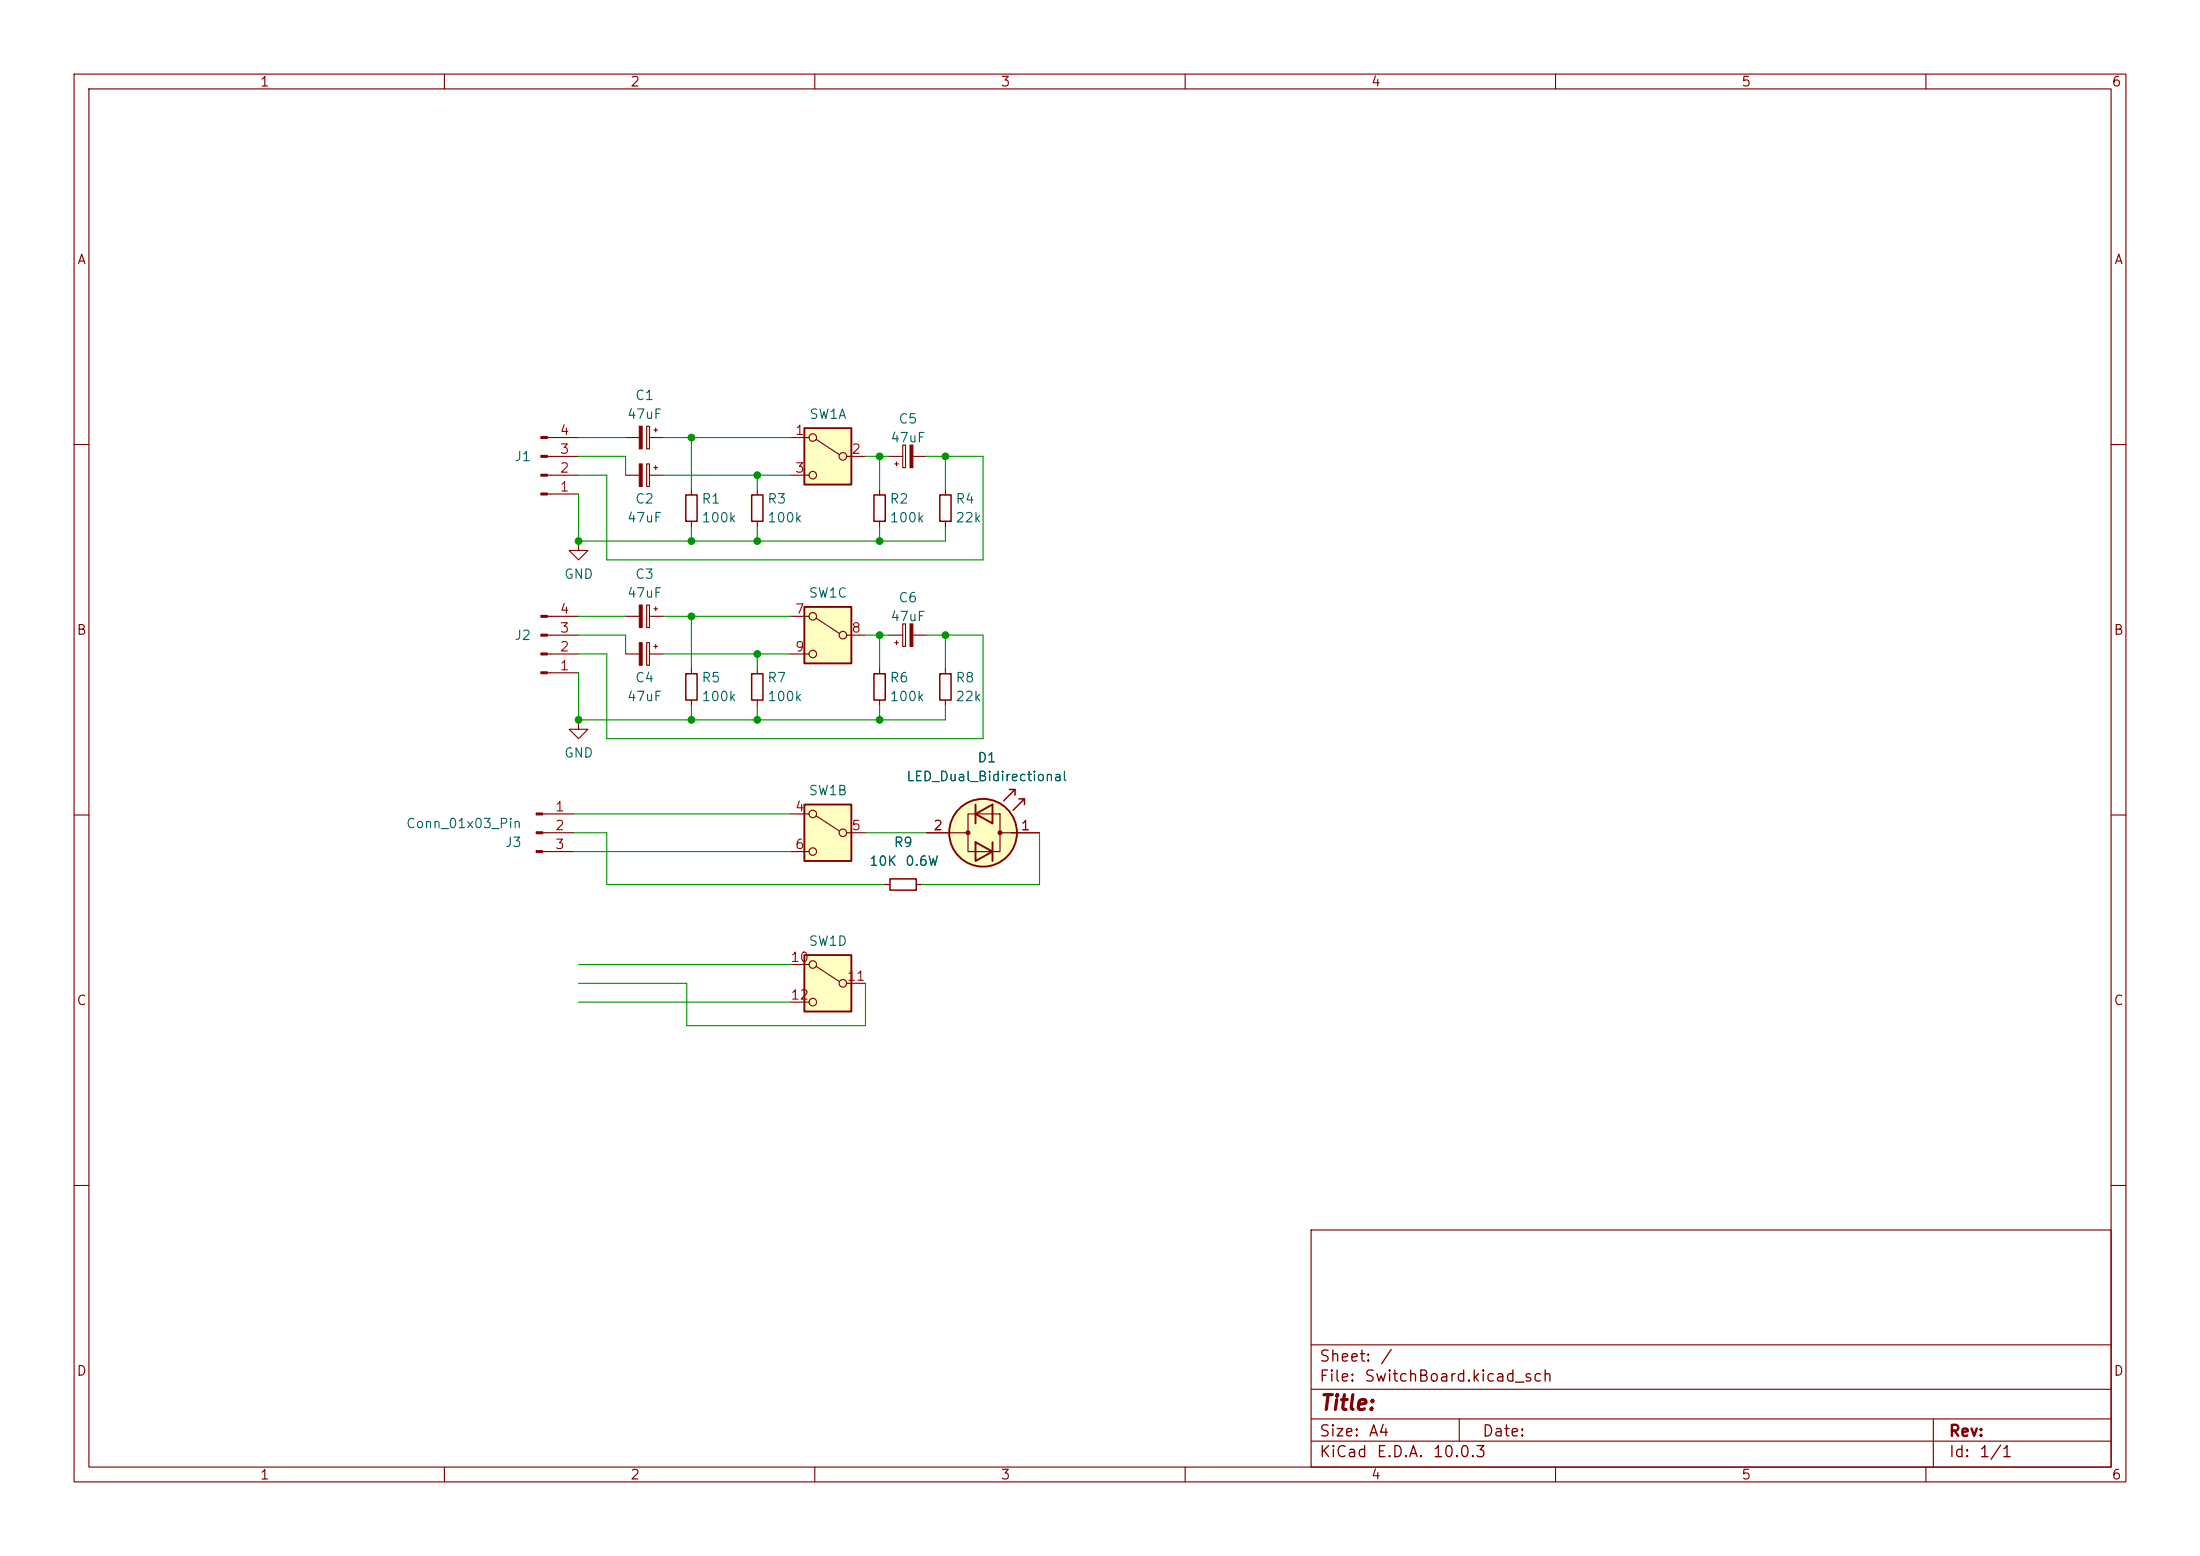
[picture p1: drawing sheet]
(kicad_sch
 (version 20260306)
 (generator "eeschema")
 (generator_version "10.0")
 (paper "A4")
 (lib_symbols
  (symbol "ACRM:SW_4PDT_x4"
   (pin_names
    (offset 0) (hide yes)) (exclude_from_sim no) (in_bom yes) (on_board yes)
   (in_pos_files yes)
   (duplicate_pin_numbers_are_jumpers no)
   (property "Reference" "SW" (at 0 5.08 0) (show_name no) (do_not_autoplace no) (effects (font (size 1.27 1.27))))
   (property "Value" "SW_4PDT_x4" (at 0 -5.08 0) (show_name no) (do_not_autoplace no) (effects (font (size 1.27 1.27))))
   (property "Footprint" "" (at 0 0 0) (show_name no) (do_not_autoplace no) (hide yes) (effects (font (size 1.27 1.27))))
   (property "Datasheet" "" (at 0 0 0) (show_name no) (do_not_autoplace no) (hide yes) (effects (font (size 1.27 1.27))))
   (property "Description" "Switch, dual pole double throw, separate symbols" (at 0 0 0) (show_name no) (do_not_autoplace no) (hide yes) (effects (font (size 1.27 1.27))))
   (symbol "SW_4PDT_x4_0_0"
    (circle (center -2.032 0) (radius 0.508) (stroke (width 0) (type default)) (fill (type none)))
    (circle (center 2.032 -2.54) (radius 0.508) (stroke (width 0) (type default)) (fill (type none))))
   (symbol "SW_4PDT_x4_0_1"
    (rectangle (start -3.175 3.81) (end 3.175 -3.81) (stroke (width 0.254) (type default)) (fill (type background)))
    (polyline (pts (xy -1.524 0.254) (xy 1.5748 2.286)) (stroke (width 0) (type default)) (fill (type none)))
    (circle (center 2.032 2.54) (radius 0.508) (stroke (width 0) (type default)) (fill (type none))))
   (symbol "SW_4PDT_x4_1_1"
    (pin passive line (at 5.08 2.54 180) (length 2.54) (name "A" (effects (font (size 1.27 1.27)))) (number "1" (effects (font (size 1.27 1.27)))))
    (pin passive line (at -5.08 0 0) (length 2.54) (name "B" (effects (font (size 1.27 1.27)))) (number "2" (effects (font (size 1.27 1.27)))))
    (pin passive line (at 5.08 -2.54 180) (length 2.54) (name "C" (effects (font (size 1.27 1.27)))) (number "3" (effects (font (size 1.27 1.27))))))
   (symbol "SW_4PDT_x4_2_1"
    (pin passive line (at 5.08 2.54 180) (length 2.54) (name "A" (effects (font (size 1.27 1.27)))) (number "4" (effects (font (size 1.27 1.27)))))
    (pin passive line (at -5.08 0 0) (length 2.54) (name "B" (effects (font (size 1.27 1.27)))) (number "5" (effects (font (size 1.27 1.27)))))
    (pin passive line (at 5.08 -2.54 180) (length 2.54) (name "C" (effects (font (size 1.27 1.27)))) (number "6" (effects (font (size 1.27 1.27))))))
   (symbol "SW_4PDT_x4_3_1"
    (pin passive line (at 5.08 2.54 180) (length 2.54) (name "A" (effects (font (size 1.27 1.27)))) (number "7" (effects (font (size 1.27 1.27)))))
    (pin passive line (at -5.08 0 0) (length 2.54) (name "B" (effects (font (size 1.27 1.27)))) (number "8" (effects (font (size 1.27 1.27)))))
    (pin passive line (at 5.08 -2.54 180) (length 2.54) (name "C" (effects (font (size 1.27 1.27)))) (number "9" (effects (font (size 1.27 1.27))))))
   (symbol "SW_4PDT_x4_4_1"
    (pin passive line (at 5.08 2.54 180) (length 2.54) (name "A" (effects (font (size 1.27 1.27)))) (number "10" (effects (font (size 1.27 1.27)))))
    (pin passive line (at -5.08 0 0) (length 2.54) (name "B" (effects (font (size 1.27 1.27)))) (number "11" (effects (font (size 1.27 1.27)))))
    (pin passive line (at 5.08 -2.54 180) (length 2.54) (name "C" (effects (font (size 1.27 1.27)))) (number "12" (effects (font (size 1.27 1.27))))))
   (embedded_fonts no))
  (symbol "Connector:Conn_01x03_Pin"
   (pin_names
    (offset 1.016) (hide yes)) (exclude_from_sim no) (in_bom yes) (on_board yes)
   (in_pos_files yes)
   (duplicate_pin_numbers_are_jumpers no)
   (property "Reference" "J" (at 0 5.08 0) (show_name no) (do_not_autoplace no) (effects (font (size 1.27 1.27))))
   (property "Value" "Conn_01x03_Pin" (at 0 -5.08 0) (show_name no) (do_not_autoplace no) (effects (font (size 1.27 1.27))))
   (property "Footprint" "" (at 0 0 0) (show_name no) (do_not_autoplace no) (hide yes) (effects (font (size 1.27 1.27))))
   (property "Datasheet" "" (at 0 0 0) (show_name no) (do_not_autoplace no) (hide yes) (effects (font (size 1.27 1.27))))
   (property "Description" "Generic connector, single row, 01x03, script generated" (at 0 0 0) (show_name no) (do_not_autoplace no) (hide yes) (effects (font (size 1.27 1.27))))
   (property "ki_locked" "" (at 0 0 0) (show_name no) (do_not_autoplace no) (effects (font (size 1.27 1.27))))
   (symbol "Conn_01x03_Pin_1_1"
    (rectangle (start 0.8636 2.667) (end 0 2.413) (stroke (width 0.1524) (type default)) (fill (type outline)))
    (rectangle (start 0.8636 0.127) (end 0 -0.127) (stroke (width 0.1524) (type default)) (fill (type outline)))
    (rectangle (start 0.8636 -2.413) (end 0 -2.667) (stroke (width 0.1524) (type default)) (fill (type outline)))
    (polyline (pts (xy 1.27 2.54) (xy 0.8636 2.54)) (stroke (width 0.1524) (type default)) (fill (type none)))
    (polyline (pts (xy 1.27 0) (xy 0.8636 0)) (stroke (width 0.1524) (type default)) (fill (type none)))
    (polyline (pts (xy 1.27 -2.54) (xy 0.8636 -2.54)) (stroke (width 0.1524) (type default)) (fill (type none)))
    (pin passive line (at 5.08 2.54 180) (length 3.81) (name "Pin_1" (effects (font (size 1.27 1.27)))) (number "1" (effects (font (size 1.27 1.27)))))
    (pin passive line (at 5.08 0 180) (length 3.81) (name "Pin_2" (effects (font (size 1.27 1.27)))) (number "2" (effects (font (size 1.27 1.27)))))
    (pin passive line (at 5.08 -2.54 180) (length 3.81) (name "Pin_3" (effects (font (size 1.27 1.27)))) (number "3" (effects (font (size 1.27 1.27))))))
   (embedded_fonts no))
  (symbol "Connector:Conn_01x04_Pin"
   (pin_names
    (offset 1.016) (hide yes)) (exclude_from_sim no) (in_bom yes) (on_board yes)
   (in_pos_files yes)
   (duplicate_pin_numbers_are_jumpers no)
   (property "Reference" "J" (at 0 5.08 0) (show_name no) (do_not_autoplace no) (effects (font (size 1.27 1.27))))
   (property "Value" "Conn_01x04_Pin" (at 0 -7.62 0) (show_name no) (do_not_autoplace no) (effects (font (size 1.27 1.27))))
   (property "Footprint" "" (at 0 0 0) (show_name no) (do_not_autoplace no) (hide yes) (effects (font (size 1.27 1.27))))
   (property "Datasheet" "" (at 0 0 0) (show_name no) (do_not_autoplace no) (hide yes) (effects (font (size 1.27 1.27))))
   (property "Description" "Generic connector, single row, 01x04, script generated" (at 0 0 0) (show_name no) (do_not_autoplace no) (hide yes) (effects (font (size 1.27 1.27))))
   (property "ki_locked" "" (at 0 0 0) (show_name no) (do_not_autoplace no) (effects (font (size 1.27 1.27))))
   (symbol "Conn_01x04_Pin_1_1"
    (rectangle (start 0.8636 2.667) (end 0 2.413) (stroke (width 0.1524) (type default)) (fill (type outline)))
    (rectangle (start 0.8636 0.127) (end 0 -0.127) (stroke (width 0.1524) (type default)) (fill (type outline)))
    (rectangle (start 0.8636 -2.413) (end 0 -2.667) (stroke (width 0.1524) (type default)) (fill (type outline)))
    (rectangle (start 0.8636 -4.953) (end 0 -5.207) (stroke (width 0.1524) (type default)) (fill (type outline)))
    (polyline (pts (xy 1.27 2.54) (xy 0.8636 2.54)) (stroke (width 0.1524) (type default)) (fill (type none)))
    (polyline (pts (xy 1.27 0) (xy 0.8636 0)) (stroke (width 0.1524) (type default)) (fill (type none)))
    (polyline (pts (xy 1.27 -2.54) (xy 0.8636 -2.54)) (stroke (width 0.1524) (type default)) (fill (type none)))
    (polyline (pts (xy 1.27 -5.08) (xy 0.8636 -5.08)) (stroke (width 0.1524) (type default)) (fill (type none)))
    (pin passive line (at 5.08 2.54 180) (length 3.81) (name "Pin_1" (effects (font (size 1.27 1.27)))) (number "1" (effects (font (size 1.27 1.27)))))
    (pin passive line (at 5.08 0 180) (length 3.81) (name "Pin_2" (effects (font (size 1.27 1.27)))) (number "2" (effects (font (size 1.27 1.27)))))
    (pin passive line (at 5.08 -2.54 180) (length 3.81) (name "Pin_3" (effects (font (size 1.27 1.27)))) (number "3" (effects (font (size 1.27 1.27)))))
    (pin passive line (at 5.08 -5.08 180) (length 3.81) (name "Pin_4" (effects (font (size 1.27 1.27)))) (number "4" (effects (font (size 1.27 1.27))))))
   (embedded_fonts no))
  (symbol "Device:C_Polarized_Small"
   (pin_numbers (hide yes))
   (pin_names
    (offset 0.254) (hide yes)) (exclude_from_sim no) (in_bom yes) (on_board yes)
   (in_pos_files yes)
   (duplicate_pin_numbers_are_jumpers no)
   (property "Reference" "C" (at 0.254 1.778 0) (show_name no) (do_not_autoplace no) (effects (font (size 1.27 1.27)) (justify left)))
   (property "Value" "C_Polarized_Small" (at 0.254 -2.032 0) (show_name no) (do_not_autoplace no) (effects (font (size 1.27 1.27)) (justify left)))
   (property "Footprint" "" (at 0 0 0) (show_name no) (do_not_autoplace no) (hide yes) (effects (font (size 1.27 1.27))))
   (property "Datasheet" "" (at 0 0 0) (show_name no) (do_not_autoplace no) (hide yes) (effects (font (size 1.27 1.27))))
   (property "Description" "Polarized capacitor, small symbol" (at 0 0 0) (show_name no) (do_not_autoplace no) (hide yes) (effects (font (size 1.27 1.27))))
   (symbol "C_Polarized_Small_0_1"
    (rectangle (start -1.524 0.6858) (end 1.524 0.3048) (stroke (width 0) (type default)) (fill (type none)))
    (rectangle (start -1.524 -0.3048) (end 1.524 -0.6858) (stroke (width 0) (type default)) (fill (type outline)))
    (polyline (pts (xy -1.27 1.524) (xy -0.762 1.524)) (stroke (width 0) (type default)) (fill (type none)))
    (polyline (pts (xy -1.016 1.27) (xy -1.016 1.778)) (stroke (width 0) (type default)) (fill (type none))))
   (symbol "C_Polarized_Small_1_1"
    (pin passive line (at 0 2.54 270) (length 1.8542) (name "" (effects (font (size 1.27 1.27)))) (number "1" (effects (font (size 1.27 1.27)))))
    (pin passive line (at 0 -2.54 90) (length 1.8542) (name "" (effects (font (size 1.27 1.27)))) (number "2" (effects (font (size 1.27 1.27))))))
   (embedded_fonts no))
  (symbol "Device:LED_Dual_Bidirectional"
   (pin_names
    (offset 0) (hide yes)) (exclude_from_sim no) (in_bom yes) (on_board yes)
   (in_pos_files yes)
   (duplicate_pin_numbers_are_jumpers no)
   (property "Reference" "D" (at 0 5.715 0) (show_name no) (do_not_autoplace no) (effects (font (size 1.27 1.27))))
   (property "Value" "LED_Dual_Bidirectional" (at 0 -6.35 0) (show_name no) (do_not_autoplace no) (effects (font (size 1.27 1.27))))
   (property "Footprint" "" (at 0 0 0) (show_name no) (do_not_autoplace no) (hide yes) (effects (font (size 1.27 1.27))))
   (property "Datasheet" "" (at 0 0 0) (show_name no) (do_not_autoplace no) (hide yes) (effects (font (size 1.27 1.27))))
   (property "Description" "Dual LED, bidirectional" (at 0 0 0) (show_name no) (do_not_autoplace no) (hide yes) (effects (font (size 1.27 1.27))))
   (symbol "LED_Dual_Bidirectional_0_1"
    (polyline (pts (xy -4.572 0) (xy -2.54 0)) (stroke (width 0) (type default)) (fill (type none)))
    (circle (center -2.032 0) (radius 0.254) (stroke (width 0) (type default)) (fill (type outline)))
    (polyline (pts (xy -2.032 0) (xy -2.54 0)) (stroke (width 0) (type default)) (fill (type none)))
    (polyline (pts (xy -1.016 3.81) (xy -1.016 1.27)) (stroke (width 0.254) (type default)) (fill (type none)))
    (polyline (pts (xy -1.016 -1.27) (xy -1.016 -3.81) (xy 1.27 -2.54) (xy -1.016 -1.27)) (stroke (width 0.254) (type default)) (fill (type none)))
    (circle (center 0 0) (radius 4.572) (stroke (width 0.254) (type default)) (fill (type background)))
    (polyline (pts (xy 1.27 3.81) (xy 1.27 1.27) (xy -1.016 2.54) (xy 1.27 3.81)) (stroke (width 0.254) (type default)) (fill (type none)))
    (polyline (pts (xy 1.27 -1.27) (xy 1.27 -3.81)) (stroke (width 0.254) (type default)) (fill (type none)))
    (polyline (pts (xy 2.286 2.54) (xy -2.032 2.54) (xy -2.032 -2.54) (xy 2.286 -2.54) (xy 2.286 2.54)) (stroke (width 0) (type default)) (fill (type none)))
    (circle (center 2.286 0) (radius 0.254) (stroke (width 0) (type default)) (fill (type outline)))
    (polyline (pts (xy 2.794 4.318) (xy 4.318 5.842) (xy 3.556 5.842)) (stroke (width 0.2032) (type default)) (fill (type none)))
    (polyline (pts (xy 4.064 3.048) (xy 5.588 4.572) (xy 4.826 4.572)) (stroke (width 0.2032) (type default)) (fill (type none)))
    (polyline (pts (xy 4.064 0) (xy 2.286 0)) (stroke (width 0) (type default)) (fill (type outline)))
    (polyline (pts (xy 4.318 5.842) (xy 4.318 5.08)) (stroke (width 0.2032) (type default)) (fill (type none)))
    (polyline (pts (xy 5.588 4.572) (xy 5.588 3.81)) (stroke (width 0.2032) (type default)) (fill (type none))))
   (symbol "LED_Dual_Bidirectional_1_1"
    (pin input line (at 7.62 0 180) (length 3.81) (name "KA" (effects (font (size 1.27 1.27)))) (number "1" (effects (font (size 1.27 1.27)))))
    (pin input line (at -7.62 0 0) (length 3.048) (name "AK" (effects (font (size 1.27 1.27)))) (number "2" (effects (font (size 1.27 1.27))))))
   (embedded_fonts no))
  (symbol "Device:R_Small"
   (pin_numbers (hide yes))
   (pin_names
    (offset 0.254) (hide yes)) (exclude_from_sim no) (in_bom yes) (on_board yes)
   (in_pos_files yes)
   (duplicate_pin_numbers_are_jumpers no)
   (property "Reference" "R" (at 0.762 0.508 0) (show_name no) (do_not_autoplace no) (effects (font (size 1.27 1.27)) (justify left)))
   (property "Value" "R_Small" (at 0.762 -1.016 0) (show_name no) (do_not_autoplace no) (effects (font (size 1.27 1.27)) (justify left)))
   (property "Footprint" "" (at 0 0 0) (show_name no) (do_not_autoplace no) (hide yes) (effects (font (size 1.27 1.27))))
   (property "Datasheet" "" (at 0 0 0) (show_name no) (do_not_autoplace no) (hide yes) (effects (font (size 1.27 1.27))))
   (property "Description" "Resistor, small symbol" (at 0 0 0) (show_name no) (do_not_autoplace no) (hide yes) (effects (font (size 1.27 1.27))))
   (symbol "R_Small_0_1"
    (rectangle (start -0.762 1.778) (end 0.762 -1.778) (stroke (width 0.2032) (type default)) (fill (type none))))
   (symbol "R_Small_1_1"
    (pin passive line (at 0 2.54 270) (length 0.762) (name "" (effects (font (size 1.27 1.27)))) (number "1" (effects (font (size 1.27 1.27)))))
    (pin passive line (at 0 -2.54 90) (length 0.762) (name "" (effects (font (size 1.27 1.27)))) (number "2" (effects (font (size 1.27 1.27))))))
   (embedded_fonts no))
  (symbol "power:GND"
   (power global)
   (pin_numbers (hide yes))
   (pin_names
    (offset 0) (hide yes)) (exclude_from_sim no) (in_bom yes) (on_board yes)
   (in_pos_files yes)
   (duplicate_pin_numbers_are_jumpers no)
   (property "Reference" "#PWR" (at 0 -6.35 0) (show_name no) (do_not_autoplace no) (hide yes) (effects (font (size 1.27 1.27))))
   (property "Value" "GND" (at 0 -3.81 0) (show_name no) (do_not_autoplace no) (effects (font (size 1.27 1.27))))
   (property "Footprint" "" (at 0 0 0) (show_name no) (do_not_autoplace no) (hide yes) (effects (font (size 1.27 1.27))))
   (property "Datasheet" "" (at 0 0 0) (show_name no) (do_not_autoplace no) (hide yes) (effects (font (size 1.27 1.27))))
   (property "Description" "Power symbol creates a global label with name \"GND\" , ground" (at 0 0 0) (show_name no) (do_not_autoplace no) (hide yes) (effects (font (size 1.27 1.27))))
   (symbol "GND_0_1"
    (polyline (pts (xy 0 0) (xy 0 -1.27) (xy 1.27 -1.27) (xy 0 -2.54) (xy -1.27 -1.27) (xy 0 -1.27)) (stroke (width 0) (type default)) (fill (type none))))
   (symbol "GND_1_1"
    (pin power_in line (at 0 0 270) (length 0) (name "" (effects (font (size 1.27 1.27)))) (number "1" (effects (font (size 1.27 1.27))))))
   (embedded_fonts no)))
 (junction
  (at 93.345 59.055)
  (diameter 0)
  (color 0 0 0 0))
 (junction
  (at 102.235 88.265)
  (diameter 0)
  (color 0 0 0 0))
 (junction
  (at 102.235 97.155)
  (diameter 0)
  (color 0 0 0 0))
 (junction
  (at 118.745 73.025)
  (diameter 0)
  (color 0 0 0 0))
 (junction
  (at 102.235 73.025)
  (diameter 0)
  (color 0 0 0 0))
 (junction
  (at 93.345 73.025)
  (diameter 0)
  (color 0 0 0 0))
 (junction
  (at 127.635 61.595)
  (diameter 0)
  (color 0 0 0 0))
 (junction
  (at 118.745 85.725)
  (diameter 0)
  (color 0 0 0 0))
 (junction
  (at 118.745 61.595)
  (diameter 0)
  (color 0 0 0 0))
 (junction
  (at 93.345 97.155)
  (diameter 0)
  (color 0 0 0 0))
 (junction
  (at 118.745 97.155)
  (diameter 0)
  (color 0 0 0 0))
 (junction
  (at 78.105 73.025)
  (diameter 0)
  (color 0 0 0 0))
 (junction
  (at 78.105 97.155)
  (diameter 0)
  (color 0 0 0 0))
 (junction
  (at 93.345 83.185)
  (diameter 0)
  (color 0 0 0 0))
 (junction
  (at 127.635 85.725)
  (diameter 0)
  (color 0 0 0 0))
 (junction
  (at 102.235 64.135)
  (diameter 0)
  (color 0 0 0 0))
 (wire
  (pts (xy 127.635 85.725) (xy 127.635 90.17))
  (stroke (width 0) (type default)))
 (wire
  (pts (xy 93.345 97.155) (xy 78.105 97.155))
  (stroke (width 0) (type default)))
 (wire
  (pts (xy 78.105 59.055) (xy 84.455 59.055))
  (stroke (width 0) (type default)))
 (wire
  (pts (xy 116.84 112.395) (xy 125.095 112.395))
  (stroke (width 0) (type default)))
 (wire
  (pts (xy 140.335 112.395) (xy 140.335 119.38))
  (stroke (width 0) (type default)))
 (wire
  (pts (xy 89.535 64.135) (xy 102.235 64.135))
  (stroke (width 0) (type default)))
 (wire
  (pts (xy 116.84 61.595) (xy 118.745 61.595))
  (stroke (width 0) (type default)))
 (wire
  (pts (xy 102.235 73.025) (xy 93.345 73.025))
  (stroke (width 0) (type default)))
 (wire
  (pts (xy 78.105 97.155) (xy 78.105 90.805))
  (stroke (width 0) (type default)))
 (wire
  (pts (xy 89.535 88.265) (xy 102.235 88.265))
  (stroke (width 0) (type default)))
 (wire
  (pts (xy 78.105 73.025) (xy 78.105 66.675))
  (stroke (width 0) (type default)))
 (wire
  (pts (xy 102.235 88.265) (xy 102.235 90.17))
  (stroke (width 0) (type default)))
 (wire
  (pts (xy 93.345 59.055) (xy 106.68 59.055))
  (stroke (width 0) (type default)))
 (wire
  (pts (xy 125.095 61.595) (xy 127.635 61.595))
  (stroke (width 0) (type default)))
 (wire
  (pts (xy 132.715 99.695) (xy 132.715 85.725))
  (stroke (width 0) (type default)))
 (wire
  (pts (xy 127.635 73.025) (xy 118.745 73.025))
  (stroke (width 0) (type default)))
 (wire
  (pts (xy 93.345 83.185) (xy 93.345 90.17))
  (stroke (width 0) (type default)))
 (wire
  (pts (xy 102.235 64.135) (xy 106.68 64.135))
  (stroke (width 0) (type default)))
 (wire
  (pts (xy 78.105 61.595) (xy 84.455 61.595))
  (stroke (width 0) (type default)))
 (wire
  (pts (xy 125.095 85.725) (xy 127.635 85.725))
  (stroke (width 0) (type default)))
 (wire
  (pts (xy 89.535 59.055) (xy 93.345 59.055))
  (stroke (width 0) (type default)))
 (wire
  (pts (xy 81.915 99.695) (xy 132.715 99.695))
  (stroke (width 0) (type default)))
 (wire
  (pts (xy 78.105 132.715) (xy 92.71 132.715))
  (stroke (width 0) (type default)))
 (wire
  (pts (xy 78.105 83.185) (xy 84.455 83.185))
  (stroke (width 0) (type default)))
 (wire
  (pts (xy 127.635 71.12) (xy 127.635 73.025))
  (stroke (width 0) (type default)))
 (wire
  (pts (xy 93.345 71.12) (xy 93.345 73.025))
  (stroke (width 0) (type default)))
 (wire
  (pts (xy 102.235 97.155) (xy 93.345 97.155))
  (stroke (width 0) (type default)))
 (wire
  (pts (xy 81.915 75.565) (xy 132.715 75.565))
  (stroke (width 0) (type default)))
 (wire
  (pts (xy 93.345 73.025) (xy 78.105 73.025))
  (stroke (width 0) (type default)))
 (wire
  (pts (xy 132.715 61.595) (xy 127.635 61.595))
  (stroke (width 0) (type default)))
 (wire
  (pts (xy 81.915 112.395) (xy 77.47 112.395))
  (stroke (width 0) (type default)))
 (wire
  (pts (xy 102.235 64.135) (xy 102.235 66.04))
  (stroke (width 0) (type default)))
 (wire
  (pts (xy 118.745 85.725) (xy 118.745 90.17))
  (stroke (width 0) (type default)))
 (wire
  (pts (xy 102.235 95.25) (xy 102.235 97.155))
  (stroke (width 0) (type default)))
 (wire
  (pts (xy 140.335 119.38) (xy 124.46 119.38))
  (stroke (width 0) (type default)))
 (wire
  (pts (xy 116.84 85.725) (xy 118.745 85.725))
  (stroke (width 0) (type default)))
 (wire
  (pts (xy 127.635 61.595) (xy 127.635 66.04))
  (stroke (width 0) (type default)))
 (wire
  (pts (xy 78.105 85.725) (xy 84.455 85.725))
  (stroke (width 0) (type default)))
 (wire
  (pts (xy 84.455 85.725) (xy 84.455 88.265))
  (stroke (width 0) (type default)))
 (wire
  (pts (xy 89.535 83.185) (xy 93.345 83.185))
  (stroke (width 0) (type default)))
 (wire
  (pts (xy 84.455 61.595) (xy 84.455 64.135))
  (stroke (width 0) (type default)))
 (wire
  (pts (xy 92.71 132.715) (xy 92.71 138.43))
  (stroke (width 0) (type default)))
 (wire
  (pts (xy 102.235 88.265) (xy 106.68 88.265))
  (stroke (width 0) (type default)))
 (wire
  (pts (xy 78.105 64.135) (xy 81.915 64.135))
  (stroke (width 0) (type default)))
 (wire
  (pts (xy 119.38 119.38) (xy 81.915 119.38))
  (stroke (width 0) (type default)))
 (wire
  (pts (xy 118.745 97.155) (xy 102.235 97.155))
  (stroke (width 0) (type default)))
 (wire
  (pts (xy 127.635 95.25) (xy 127.635 97.155))
  (stroke (width 0) (type default)))
 (wire
  (pts (xy 93.345 95.25) (xy 93.345 97.155))
  (stroke (width 0) (type default)))
 (wire
  (pts (xy 118.745 61.595) (xy 118.745 66.04))
  (stroke (width 0) (type default)))
 (wire
  (pts (xy 81.915 88.265) (xy 81.915 99.695))
  (stroke (width 0) (type default)))
 (wire
  (pts (xy 93.345 59.055) (xy 93.345 66.04))
  (stroke (width 0) (type default)))
 (wire
  (pts (xy 116.84 138.43) (xy 116.84 132.715))
  (stroke (width 0) (type default)))
 (wire
  (pts (xy 118.745 73.025) (xy 102.235 73.025))
  (stroke (width 0) (type default)))
 (wire
  (pts (xy 118.745 71.12) (xy 118.745 73.025))
  (stroke (width 0) (type default)))
 (wire
  (pts (xy 78.105 88.265) (xy 81.915 88.265))
  (stroke (width 0) (type default)))
 (wire
  (pts (xy 78.105 135.255) (xy 106.68 135.255))
  (stroke (width 0) (type default)))
 (wire
  (pts (xy 127.635 97.155) (xy 118.745 97.155))
  (stroke (width 0) (type default)))
 (wire
  (pts (xy 81.915 119.38) (xy 81.915 112.395))
  (stroke (width 0) (type default)))
 (wire
  (pts (xy 118.745 95.25) (xy 118.745 97.155))
  (stroke (width 0) (type default)))
 (wire
  (pts (xy 78.105 130.175) (xy 106.68 130.175))
  (stroke (width 0) (type default)))
 (wire
  (pts (xy 77.47 114.935) (xy 106.68 114.935))
  (stroke (width 0) (type default)))
 (wire
  (pts (xy 81.915 64.135) (xy 81.915 75.565))
  (stroke (width 0) (type default)))
 (wire
  (pts (xy 132.715 75.565) (xy 132.715 61.595))
  (stroke (width 0) (type default)))
 (wire
  (pts (xy 77.47 109.855) (xy 106.68 109.855))
  (stroke (width 0) (type default)))
 (wire
  (pts (xy 132.715 85.725) (xy 127.635 85.725))
  (stroke (width 0) (type default)))
 (wire
  (pts (xy 118.745 85.725) (xy 120.015 85.725))
  (stroke (width 0) (type default)))
 (wire
  (pts (xy 92.71 138.43) (xy 116.84 138.43))
  (stroke (width 0) (type default)))
 (wire
  (pts (xy 93.345 83.185) (xy 106.68 83.185))
  (stroke (width 0) (type default)))
 (wire
  (pts (xy 118.745 61.595) (xy 120.015 61.595))
  (stroke (width 0) (type default)))
 (wire
  (pts (xy 102.235 71.12) (xy 102.235 73.025))
  (stroke (width 0) (type default)))
 (symbol
  (lib_id "power:GND")
  (at 78.105 97.155 0)
  (unit 1)
  (body_style 1)
  (exclude_from_sim no)
  (in_bom yes)
  (on_board yes)
  (in_pos_files yes)
  (dnp no)
  (fields_autoplaced yes)
  (property "Reference" "#PWR02" (at 78.105 103.505 0) (hide yes) (show_name no) (do_not_autoplace no) (effects (font (size 1.27 1.27))))
  (property "Value" "GND" (at 78.105 101.6 0) (show_name no) (do_not_autoplace no) (effects (font (size 1.27 1.27))))
  (property "Footprint" "" (at 78.105 97.155 0) (hide yes) (show_name no) (do_not_autoplace no) (effects (font (size 1.27 1.27))))
  (property "Datasheet" "" (at 78.105 97.155 0) (hide yes) (show_name no) (do_not_autoplace no) (effects (font (size 1.27 1.27))))
  (property "Description" "Power symbol creates a global label with name \"GND\" , ground" (at 78.105 97.155 0) (hide yes) (show_name no) (do_not_autoplace no) (effects (font (size 1.27 1.27))))
  (pin "1"))
 (symbol
  (lib_id "Device:LED_Dual_Bidirectional")
  (at 132.715 112.395 0)
  (unit 1)
  (body_style 1)
  (exclude_from_sim no)
  (in_bom yes)
  (on_board yes)
  (in_pos_files yes)
  (dnp no)
  (fields_autoplaced yes)
  (property "Reference" "D1" (at 133.2103 102.235 0) (show_name no) (do_not_autoplace no) (effects (font (size 1.27 1.27))))
  (property "Value" "LED_Dual_Bidirectional" (at 133.2103 104.775 0) (show_name no) (do_not_autoplace no) (effects (font (size 1.27 1.27))))
  (property "Footprint" "LED_THT:LED_D5.0mm" (at 132.715 112.395 0) (hide yes) (show_name no) (do_not_autoplace no) (effects (font (size 1.27 1.27))))
  (property "Datasheet" "" (at 132.715 112.395 0) (hide yes) (show_name no) (do_not_autoplace no) (effects (font (size 1.27 1.27))))
  (property "Description" "Dual LED, bidirectional" (at 132.715 112.395 0) (hide yes) (show_name no) (do_not_autoplace no) (effects (font (size 1.27 1.27))))
  (pin "1")
  (pin "2"))
 (symbol
  (lib_id "Device:R_Small")
  (at 93.345 92.71 0)
  (unit 1)
  (body_style 1)
  (exclude_from_sim no)
  (in_bom yes)
  (on_board yes)
  (in_pos_files yes)
  (dnp no)
  (property "Reference" "R5" (at 94.615 91.44 0) (show_name no) (do_not_autoplace no) (effects (font (size 1.27 1.27)) (justify left)))
  (property "Value" "100k" (at 94.615 93.98 0) (show_name no) (do_not_autoplace no) (effects (font (size 1.27 1.27)) (justify left)))
  (property "Footprint" "Resistor_THT:R_Axial_DIN0207_L6.3mm_D2.5mm_P10.16mm_Horizontal" (at 93.345 92.71 0) (hide yes) (show_name no) (do_not_autoplace no) (effects (font (size 1.27 1.27))))
  (property "Datasheet" "" (at 93.345 92.71 0) (hide yes) (show_name no) (do_not_autoplace no) (effects (font (size 1.27 1.27))))
  (property "Description" "Resistor, small symbol" (at 93.345 92.71 0) (hide yes) (show_name no) (do_not_autoplace no) (effects (font (size 1.27 1.27))))
  (pin "2")
  (pin "1"))
 (symbol
  (lib_id "power:GND")
  (at 78.105 73.025 0)
  (unit 1)
  (body_style 1)
  (exclude_from_sim no)
  (in_bom yes)
  (on_board yes)
  (in_pos_files yes)
  (dnp no)
  (fields_autoplaced yes)
  (property "Reference" "#PWR01" (at 78.105 79.375 0) (hide yes) (show_name no) (do_not_autoplace no) (effects (font (size 1.27 1.27))))
  (property "Value" "GND" (at 78.105 77.47 0) (show_name no) (do_not_autoplace no) (effects (font (size 1.27 1.27))))
  (property "Footprint" "" (at 78.105 73.025 0) (hide yes) (show_name no) (do_not_autoplace no) (effects (font (size 1.27 1.27))))
  (property "Datasheet" "" (at 78.105 73.025 0) (hide yes) (show_name no) (do_not_autoplace no) (effects (font (size 1.27 1.27))))
  (property "Description" "Power symbol creates a global label with name \"GND\" , ground" (at 78.105 73.025 0) (hide yes) (show_name no) (do_not_autoplace no) (effects (font (size 1.27 1.27))))
  (pin "1"))
 (symbol
  (lib_id "ACRM:SW_4PDT_x4")
  (at 111.76 85.725 0)
  (mirror y)
  (unit 3)
  (body_style 1)
  (exclude_from_sim no)
  (in_bom yes)
  (on_board yes)
  (in_pos_files yes)
  (dnp no)
  (property "Reference" "SW1" (at 111.76 80.01 0) (show_name no) (do_not_autoplace no) (effects (font (size 1.27 1.27))))
  (property "Value" "SW_4PDT_x4" (at 111.76 80.01 0) (hide yes) (show_name no) (do_not_autoplace no) (effects (font (size 1.27 1.27))))
  (property "Footprint" "ACRM:PushSwitch_4PDT_2x6Pin_P3.18x2.8" (at 111.76 85.725 0) (hide yes) (show_name no) (do_not_autoplace no) (effects (font (size 1.27 1.27))))
  (property "Datasheet" "" (at 111.76 85.725 0) (hide yes) (show_name no) (do_not_autoplace no) (effects (font (size 1.27 1.27))))
  (property "Description" "Switch, dual pole double throw, separate symbols" (at 111.76 85.725 0) (hide yes) (show_name no) (do_not_autoplace no) (effects (font (size 1.27 1.27))))
  (pin "4")
  (pin "12")
  (pin "5")
  (pin "1")
  (pin "3")
  (pin "11")
  (pin "7")
  (pin "6")
  (pin "8")
  (pin "2")
  (pin "9")
  (pin "10"))
 (symbol
  (lib_id "Device:C_Polarized_Small")
  (at 86.995 59.055 270)
  (unit 1)
  (body_style 1)
  (exclude_from_sim no)
  (in_bom yes)
  (on_board yes)
  (in_pos_files yes)
  (dnp no)
  (property "Reference" "C1" (at 86.995 53.34 90) (show_name no) (do_not_autoplace no) (effects (font (size 1.27 1.27))))
  (property "Value" "47uF" (at 86.995 55.88 90) (show_name no) (do_not_autoplace no) (effects (font (size 1.27 1.27))))
  (property "Footprint" "Capacitor_THT:CP_Radial_D5.0mm_P2.50mm" (at 86.995 59.055 0) (hide yes) (show_name no) (do_not_autoplace no) (effects (font (size 1.27 1.27))))
  (property "Datasheet" "" (at 86.995 59.055 0) (hide yes) (show_name no) (do_not_autoplace no) (effects (font (size 1.27 1.27))))
  (property "Description" "Polarized capacitor, small symbol" (at 86.995 59.055 0) (hide yes) (show_name no) (do_not_autoplace no) (effects (font (size 1.27 1.27))))
  (pin "2")
  (pin "1"))
 (symbol
  (lib_id "Device:R_Small")
  (at 102.235 92.71 0)
  (unit 1)
  (body_style 1)
  (exclude_from_sim no)
  (in_bom yes)
  (on_board yes)
  (in_pos_files yes)
  (dnp no)
  (property "Reference" "R7" (at 103.505 91.44 0) (show_name no) (do_not_autoplace no) (effects (font (size 1.27 1.27)) (justify left)))
  (property "Value" "100k" (at 103.505 93.98 0) (show_name no) (do_not_autoplace no) (effects (font (size 1.27 1.27)) (justify left)))
  (property "Footprint" "Resistor_THT:R_Axial_DIN0207_L6.3mm_D2.5mm_P10.16mm_Horizontal" (at 102.235 92.71 0) (hide yes) (show_name no) (do_not_autoplace no) (effects (font (size 1.27 1.27))))
  (property "Datasheet" "" (at 102.235 92.71 0) (hide yes) (show_name no) (do_not_autoplace no) (effects (font (size 1.27 1.27))))
  (property "Description" "Resistor, small symbol" (at 102.235 92.71 0) (hide yes) (show_name no) (do_not_autoplace no) (effects (font (size 1.27 1.27))))
  (pin "2")
  (pin "1"))
 (symbol
  (lib_id "Connector:Conn_01x04_Pin")
  (at 73.025 64.135 0)
  (mirror x)
  (unit 1)
  (body_style 1)
  (exclude_from_sim no)
  (in_bom yes)
  (on_board yes)
  (in_pos_files yes)
  (dnp no)
  (fields_autoplaced yes)
  (property "Reference" "J1" (at 71.755 61.5949 0) (show_name no) (do_not_autoplace no) (effects (font (size 1.27 1.27)) (justify right)))
  (property "Value" "Conn_01x04_Pin" (at 71.755 64.1349 0) (hide yes) (show_name no) (do_not_autoplace no) (effects (font (size 1.27 1.27)) (justify right)))
  (property "Footprint" "Connector_Molex:Molex_KK-254_AE-6410-04A_1x04_P2.54mm_Vertical" (at 73.025 64.135 0) (hide yes) (show_name no) (do_not_autoplace no) (effects (font (size 1.27 1.27))))
  (property "Datasheet" "" (at 73.025 64.135 0) (hide yes) (show_name no) (do_not_autoplace no) (effects (font (size 1.27 1.27))))
  (property "Description" "Generic connector, single row, 01x04, script generated" (at 73.025 64.135 0) (hide yes) (show_name no) (do_not_autoplace no) (effects (font (size 1.27 1.27))))
  (pin "4")
  (pin "1")
  (pin "3")
  (pin "2"))
 (symbol
  (lib_id "Device:R_Small")
  (at 121.92 119.38 90)
  (unit 1)
  (body_style 1)
  (exclude_from_sim no)
  (in_bom yes)
  (on_board yes)
  (in_pos_files yes)
  (dnp no)
  (fields_autoplaced yes)
  (property "Reference" "R9" (at 121.92 113.665 90) (show_name no) (do_not_autoplace no) (effects (font (size 1.27 1.27))))
  (property "Value" "10K 0.6W" (at 121.92 116.205 90) (show_name no) (do_not_autoplace no) (effects (font (size 1.27 1.27))))
  (property "Footprint" "Resistor_THT:R_Axial_DIN0411_L9.9mm_D3.6mm_P12.70mm_Horizontal" (at 121.92 119.38 0) (hide yes) (show_name no) (do_not_autoplace no) (effects (font (size 1.27 1.27))))
  (property "Datasheet" "" (at 121.92 119.38 0) (hide yes) (show_name no) (do_not_autoplace no) (effects (font (size 1.27 1.27))))
  (property "Description" "Resistor, small symbol" (at 121.92 119.38 0) (hide yes) (show_name no) (do_not_autoplace no) (effects (font (size 1.27 1.27))))
  (pin "1")
  (pin "2"))
 (symbol
  (lib_id "Device:R_Small")
  (at 118.745 68.58 0)
  (unit 1)
  (body_style 1)
  (exclude_from_sim no)
  (in_bom yes)
  (on_board yes)
  (in_pos_files yes)
  (dnp no)
  (property "Reference" "R2" (at 120.015 67.31 0) (show_name no) (do_not_autoplace no) (effects (font (size 1.27 1.27)) (justify left)))
  (property "Value" "100k" (at 120.015 69.85 0) (show_name no) (do_not_autoplace no) (effects (font (size 1.27 1.27)) (justify left)))
  (property "Footprint" "Resistor_THT:R_Axial_DIN0207_L6.3mm_D2.5mm_P10.16mm_Horizontal" (at 118.745 68.58 0) (hide yes) (show_name no) (do_not_autoplace no) (effects (font (size 1.27 1.27))))
  (property "Datasheet" "" (at 118.745 68.58 0) (hide yes) (show_name no) (do_not_autoplace no) (effects (font (size 1.27 1.27))))
  (property "Description" "Resistor, small symbol" (at 118.745 68.58 0) (hide yes) (show_name no) (do_not_autoplace no) (effects (font (size 1.27 1.27))))
  (pin "2")
  (pin "1"))
 (symbol
  (lib_id "Device:C_Polarized_Small")
  (at 86.995 64.135 270)
  (unit 1)
  (body_style 1)
  (exclude_from_sim no)
  (in_bom yes)
  (on_board yes)
  (in_pos_files yes)
  (dnp no)
  (property "Reference" "C2" (at 86.995 67.31 90) (show_name no) (do_not_autoplace no) (effects (font (size 1.27 1.27))))
  (property "Value" "47uF" (at 86.995 69.85 90) (show_name no) (do_not_autoplace no) (effects (font (size 1.27 1.27))))
  (property "Footprint" "Capacitor_THT:CP_Radial_D5.0mm_P2.50mm" (at 86.995 64.135 0) (hide yes) (show_name no) (do_not_autoplace no) (effects (font (size 1.27 1.27))))
  (property "Datasheet" "" (at 86.995 64.135 0) (hide yes) (show_name no) (do_not_autoplace no) (effects (font (size 1.27 1.27))))
  (property "Description" "Polarized capacitor, small symbol" (at 86.995 64.135 0) (hide yes) (show_name no) (do_not_autoplace no) (effects (font (size 1.27 1.27))))
  (pin "2")
  (pin "1"))
 (symbol
  (lib_id "ACRM:SW_4PDT_x4")
  (at 111.76 61.595 0)
  (mirror y)
  (unit 1)
  (body_style 1)
  (exclude_from_sim no)
  (in_bom yes)
  (on_board yes)
  (in_pos_files yes)
  (dnp no)
  (property "Reference" "SW1" (at 111.76 55.88 0) (show_name no) (do_not_autoplace no) (effects (font (size 1.27 1.27))))
  (property "Value" "SW_4PDT_x4" (at 111.76 55.88 0) (hide yes) (show_name no) (do_not_autoplace no) (effects (font (size 1.27 1.27))))
  (property "Footprint" "ACRM:PushSwitch_4PDT_2x6Pin_P3.18x2.8" (at 111.76 61.595 0) (hide yes) (show_name no) (do_not_autoplace no) (effects (font (size 1.27 1.27))))
  (property "Datasheet" "" (at 111.76 61.595 0) (hide yes) (show_name no) (do_not_autoplace no) (effects (font (size 1.27 1.27))))
  (property "Description" "Switch, dual pole double throw, separate symbols" (at 111.76 61.595 0) (hide yes) (show_name no) (do_not_autoplace no) (effects (font (size 1.27 1.27))))
  (pin "4")
  (pin "12")
  (pin "5")
  (pin "1")
  (pin "3")
  (pin "11")
  (pin "7")
  (pin "6")
  (pin "8")
  (pin "2")
  (pin "9")
  (pin "10"))
 (symbol
  (lib_id "Device:R_Small")
  (at 127.635 92.71 0)
  (unit 1)
  (body_style 1)
  (exclude_from_sim no)
  (in_bom yes)
  (on_board yes)
  (in_pos_files yes)
  (dnp no)
  (property "Reference" "R8" (at 128.905 91.44 0) (show_name no) (do_not_autoplace no) (effects (font (size 1.27 1.27)) (justify left)))
  (property "Value" "22k" (at 128.905 93.98 0) (show_name no) (do_not_autoplace no) (effects (font (size 1.27 1.27)) (justify left)))
  (property "Footprint" "Resistor_THT:R_Axial_DIN0207_L6.3mm_D2.5mm_P10.16mm_Horizontal" (at 127.635 92.71 0) (hide yes) (show_name no) (do_not_autoplace no) (effects (font (size 1.27 1.27))))
  (property "Datasheet" "" (at 127.635 92.71 0) (hide yes) (show_name no) (do_not_autoplace no) (effects (font (size 1.27 1.27))))
  (property "Description" "Resistor, small symbol" (at 127.635 92.71 0) (hide yes) (show_name no) (do_not_autoplace no) (effects (font (size 1.27 1.27))))
  (pin "2")
  (pin "1"))
 (symbol
  (lib_id "Device:C_Polarized_Small")
  (at 122.555 85.725 90)
  (unit 1)
  (body_style 1)
  (exclude_from_sim no)
  (in_bom yes)
  (on_board yes)
  (in_pos_files yes)
  (dnp no)
  (property "Reference" "C6" (at 122.555 80.645 90) (show_name no) (do_not_autoplace no) (effects (font (size 1.27 1.27))))
  (property "Value" "47uF" (at 122.555 83.185 90) (show_name no) (do_not_autoplace no) (effects (font (size 1.27 1.27))))
  (property "Footprint" "Capacitor_THT:CP_Radial_D5.0mm_P2.50mm" (at 122.555 85.725 0) (hide yes) (show_name no) (do_not_autoplace no) (effects (font (size 1.27 1.27))))
  (property "Datasheet" "" (at 122.555 85.725 0) (hide yes) (show_name no) (do_not_autoplace no) (effects (font (size 1.27 1.27))))
  (property "Description" "Polarized capacitor, small symbol" (at 122.555 85.725 0) (hide yes) (show_name no) (do_not_autoplace no) (effects (font (size 1.27 1.27))))
  (pin "2")
  (pin "1"))
 (symbol
  (lib_id "ACRM:SW_4PDT_x4")
  (at 111.76 112.395 0)
  (mirror y)
  (unit 2)
  (body_style 1)
  (exclude_from_sim no)
  (in_bom yes)
  (on_board yes)
  (in_pos_files yes)
  (dnp no)
  (property "Reference" "SW1" (at 111.76 106.68 0) (show_name no) (do_not_autoplace no) (effects (font (size 1.27 1.27))))
  (property "Value" "SW_4PDT_x4" (at 111.76 106.68 0) (hide yes) (show_name no) (do_not_autoplace no) (effects (font (size 1.27 1.27))))
  (property "Footprint" "ACRM:PushSwitch_4PDT_2x6Pin_P3.18x2.8" (at 111.76 112.395 0) (hide yes) (show_name no) (do_not_autoplace no) (effects (font (size 1.27 1.27))))
  (property "Datasheet" "" (at 111.76 112.395 0) (hide yes) (show_name no) (do_not_autoplace no) (effects (font (size 1.27 1.27))))
  (property "Description" "Switch, dual pole double throw, separate symbols" (at 111.76 112.395 0) (hide yes) (show_name no) (do_not_autoplace no) (effects (font (size 1.27 1.27))))
  (pin "4")
  (pin "12")
  (pin "5")
  (pin "1")
  (pin "3")
  (pin "11")
  (pin "7")
  (pin "6")
  (pin "8")
  (pin "2")
  (pin "9")
  (pin "10"))
 (symbol
  (lib_id "Device:R_Small")
  (at 102.235 68.58 0)
  (unit 1)
  (body_style 1)
  (exclude_from_sim no)
  (in_bom yes)
  (on_board yes)
  (in_pos_files yes)
  (dnp no)
  (property "Reference" "R3" (at 103.505 67.31 0) (show_name no) (do_not_autoplace no) (effects (font (size 1.27 1.27)) (justify left)))
  (property "Value" "100k" (at 103.505 69.85 0) (show_name no) (do_not_autoplace no) (effects (font (size 1.27 1.27)) (justify left)))
  (property "Footprint" "Resistor_THT:R_Axial_DIN0207_L6.3mm_D2.5mm_P10.16mm_Horizontal" (at 102.235 68.58 0) (hide yes) (show_name no) (do_not_autoplace no) (effects (font (size 1.27 1.27))))
  (property "Datasheet" "" (at 102.235 68.58 0) (hide yes) (show_name no) (do_not_autoplace no) (effects (font (size 1.27 1.27))))
  (property "Description" "Resistor, small symbol" (at 102.235 68.58 0) (hide yes) (show_name no) (do_not_autoplace no) (effects (font (size 1.27 1.27))))
  (pin "2")
  (pin "1"))
 (symbol
  (lib_id "ACRM:SW_4PDT_x4")
  (at 111.76 132.715 0)
  (mirror y)
  (unit 4)
  (body_style 1)
  (exclude_from_sim no)
  (in_bom yes)
  (on_board yes)
  (in_pos_files yes)
  (dnp no)
  (property "Reference" "SW1" (at 111.76 127 0) (show_name no) (do_not_autoplace no) (effects (font (size 1.27 1.27))))
  (property "Value" "SW_4PDT_x4" (at 111.76 127 0) (hide yes) (show_name no) (do_not_autoplace no) (effects (font (size 1.27 1.27))))
  (property "Footprint" "ACRM:PushSwitch_4PDT_2x6Pin_P3.18x2.8" (at 111.76 132.715 0) (hide yes) (show_name no) (do_not_autoplace no) (effects (font (size 1.27 1.27))))
  (property "Datasheet" "" (at 111.76 132.715 0) (hide yes) (show_name no) (do_not_autoplace no) (effects (font (size 1.27 1.27))))
  (property "Description" "Switch, dual pole double throw, separate symbols" (at 111.76 132.715 0) (hide yes) (show_name no) (do_not_autoplace no) (effects (font (size 1.27 1.27))))
  (pin "4")
  (pin "12")
  (pin "5")
  (pin "1")
  (pin "3")
  (pin "11")
  (pin "7")
  (pin "6")
  (pin "8")
  (pin "2")
  (pin "9")
  (pin "10"))
 (symbol
  (lib_id "Connector:Conn_01x03_Pin")
  (at 72.39 112.395 0)
  (unit 1)
  (body_style 1)
  (exclude_from_sim no)
  (in_bom yes)
  (on_board yes)
  (in_pos_files yes)
  (dnp no)
  (property "Reference" "J3" (at 70.485 113.6651 0) (show_name no) (do_not_autoplace no) (effects (font (size 1.27 1.27)) (justify right)))
  (property "Value" "Conn_01x03_Pin" (at 70.485 111.1251 0) (show_name no) (do_not_autoplace no) (effects (font (size 1.27 1.27)) (justify right)))
  (property "Footprint" "Connector_Molex:Molex_KK-254_AE-6410-03A_1x03_P2.54mm_Vertical" (at 72.39 112.395 0) (hide yes) (show_name no) (do_not_autoplace no) (effects (font (size 1.27 1.27))))
  (property "Datasheet" "" (at 72.39 112.395 0) (hide yes) (show_name no) (do_not_autoplace no) (effects (font (size 1.27 1.27))))
  (property "Description" "Generic connector, single row, 01x03, script generated" (at 72.39 112.395 0) (hide yes) (show_name no) (do_not_autoplace no) (effects (font (size 1.27 1.27))))
  (pin "2")
  (pin "1")
  (pin "3"))
 (symbol
  (lib_id "Device:R_Small")
  (at 93.345 68.58 0)
  (unit 1)
  (body_style 1)
  (exclude_from_sim no)
  (in_bom yes)
  (on_board yes)
  (in_pos_files yes)
  (dnp no)
  (property "Reference" "R1" (at 94.615 67.31 0) (show_name no) (do_not_autoplace no) (effects (font (size 1.27 1.27)) (justify left)))
  (property "Value" "100k" (at 94.615 69.85 0) (show_name no) (do_not_autoplace no) (effects (font (size 1.27 1.27)) (justify left)))
  (property "Footprint" "Resistor_THT:R_Axial_DIN0207_L6.3mm_D2.5mm_P10.16mm_Horizontal" (at 93.345 68.58 0) (hide yes) (show_name no) (do_not_autoplace no) (effects (font (size 1.27 1.27))))
  (property "Datasheet" "" (at 93.345 68.58 0) (hide yes) (show_name no) (do_not_autoplace no) (effects (font (size 1.27 1.27))))
  (property "Description" "Resistor, small symbol" (at 93.345 68.58 0) (hide yes) (show_name no) (do_not_autoplace no) (effects (font (size 1.27 1.27))))
  (pin "2")
  (pin "1"))
 (symbol
  (lib_id "Device:C_Polarized_Small")
  (at 86.995 83.185 270)
  (unit 1)
  (body_style 1)
  (exclude_from_sim no)
  (in_bom yes)
  (on_board yes)
  (in_pos_files yes)
  (dnp no)
  (property "Reference" "C3" (at 86.995 77.47 90) (show_name no) (do_not_autoplace no) (effects (font (size 1.27 1.27))))
  (property "Value" "47uF" (at 86.995 80.01 90) (show_name no) (do_not_autoplace no) (effects (font (size 1.27 1.27))))
  (property "Footprint" "Capacitor_THT:CP_Radial_D5.0mm_P2.50mm" (at 86.995 83.185 0) (hide yes) (show_name no) (do_not_autoplace no) (effects (font (size 1.27 1.27))))
  (property "Datasheet" "" (at 86.995 83.185 0) (hide yes) (show_name no) (do_not_autoplace no) (effects (font (size 1.27 1.27))))
  (property "Description" "Polarized capacitor, small symbol" (at 86.995 83.185 0) (hide yes) (show_name no) (do_not_autoplace no) (effects (font (size 1.27 1.27))))
  (pin "2")
  (pin "1"))
 (symbol
  (lib_id "Connector:Conn_01x04_Pin")
  (at 73.025 88.265 0)
  (mirror x)
  (unit 1)
  (body_style 1)
  (exclude_from_sim no)
  (in_bom yes)
  (on_board yes)
  (in_pos_files yes)
  (dnp no)
  (fields_autoplaced yes)
  (property "Reference" "J2" (at 71.755 85.7249 0) (show_name no) (do_not_autoplace no) (effects (font (size 1.27 1.27)) (justify right)))
  (property "Value" "Conn_01x04_Pin" (at 71.755 88.2649 0) (hide yes) (show_name no) (do_not_autoplace no) (effects (font (size 1.27 1.27)) (justify right)))
  (property "Footprint" "Connector_Molex:Molex_KK-254_AE-6410-04A_1x04_P2.54mm_Vertical" (at 73.025 88.265 0) (hide yes) (show_name no) (do_not_autoplace no) (effects (font (size 1.27 1.27))))
  (property "Datasheet" "" (at 73.025 88.265 0) (hide yes) (show_name no) (do_not_autoplace no) (effects (font (size 1.27 1.27))))
  (property "Description" "Generic connector, single row, 01x04, script generated" (at 73.025 88.265 0) (hide yes) (show_name no) (do_not_autoplace no) (effects (font (size 1.27 1.27))))
  (pin "4")
  (pin "1")
  (pin "3")
  (pin "2"))
 (symbol
  (lib_id "Device:C_Polarized_Small")
  (at 86.995 88.265 270)
  (unit 1)
  (body_style 1)
  (exclude_from_sim no)
  (in_bom yes)
  (on_board yes)
  (in_pos_files yes)
  (dnp no)
  (property "Reference" "C4" (at 86.995 91.44 90) (show_name no) (do_not_autoplace no) (effects (font (size 1.27 1.27))))
  (property "Value" "47uF" (at 86.995 93.98 90) (show_name no) (do_not_autoplace no) (effects (font (size 1.27 1.27))))
  (property "Footprint" "Capacitor_THT:CP_Radial_D5.0mm_P2.50mm" (at 86.995 88.265 0) (hide yes) (show_name no) (do_not_autoplace no) (effects (font (size 1.27 1.27))))
  (property "Datasheet" "" (at 86.995 88.265 0) (hide yes) (show_name no) (do_not_autoplace no) (effects (font (size 1.27 1.27))))
  (property "Description" "Polarized capacitor, small symbol" (at 86.995 88.265 0) (hide yes) (show_name no) (do_not_autoplace no) (effects (font (size 1.27 1.27))))
  (pin "2")
  (pin "1"))
 (symbol
  (lib_id "Device:C_Polarized_Small")
  (at 122.555 61.595 90)
  (unit 1)
  (body_style 1)
  (exclude_from_sim no)
  (in_bom yes)
  (on_board yes)
  (in_pos_files yes)
  (dnp no)
  (property "Reference" "C5" (at 122.555 56.515 90) (show_name no) (do_not_autoplace no) (effects (font (size 1.27 1.27))))
  (property "Value" "47uF" (at 122.555 59.055 90) (show_name no) (do_not_autoplace no) (effects (font (size 1.27 1.27))))
  (property "Footprint" "Capacitor_THT:CP_Radial_D5.0mm_P2.50mm" (at 122.555 61.595 0) (hide yes) (show_name no) (do_not_autoplace no) (effects (font (size 1.27 1.27))))
  (property "Datasheet" "" (at 122.555 61.595 0) (hide yes) (show_name no) (do_not_autoplace no) (effects (font (size 1.27 1.27))))
  (property "Description" "Polarized capacitor, small symbol" (at 122.555 61.595 0) (hide yes) (show_name no) (do_not_autoplace no) (effects (font (size 1.27 1.27))))
  (pin "2")
  (pin "1"))
 (symbol
  (lib_id "Device:R_Small")
  (at 118.745 92.71 0)
  (unit 1)
  (body_style 1)
  (exclude_from_sim no)
  (in_bom yes)
  (on_board yes)
  (in_pos_files yes)
  (dnp no)
  (property "Reference" "R6" (at 120.015 91.44 0) (show_name no) (do_not_autoplace no) (effects (font (size 1.27 1.27)) (justify left)))
  (property "Value" "100k" (at 120.015 93.98 0) (show_name no) (do_not_autoplace no) (effects (font (size 1.27 1.27)) (justify left)))
  (property "Footprint" "Resistor_THT:R_Axial_DIN0207_L6.3mm_D2.5mm_P10.16mm_Horizontal" (at 118.745 92.71 0) (hide yes) (show_name no) (do_not_autoplace no) (effects (font (size 1.27 1.27))))
  (property "Datasheet" "" (at 118.745 92.71 0) (hide yes) (show_name no) (do_not_autoplace no) (effects (font (size 1.27 1.27))))
  (property "Description" "Resistor, small symbol" (at 118.745 92.71 0) (hide yes) (show_name no) (do_not_autoplace no) (effects (font (size 1.27 1.27))))
  (pin "2")
  (pin "1"))
 (symbol
  (lib_id "Device:R_Small")
  (at 127.635 68.58 0)
  (unit 1)
  (body_style 1)
  (exclude_from_sim no)
  (in_bom yes)
  (on_board yes)
  (in_pos_files yes)
  (dnp no)
  (property "Reference" "R4" (at 128.905 67.31 0) (show_name no) (do_not_autoplace no) (effects (font (size 1.27 1.27)) (justify left)))
  (property "Value" "22k" (at 128.905 69.85 0) (show_name no) (do_not_autoplace no) (effects (font (size 1.27 1.27)) (justify left)))
  (property "Footprint" "Resistor_THT:R_Axial_DIN0207_L6.3mm_D2.5mm_P10.16mm_Horizontal" (at 127.635 68.58 0) (hide yes) (show_name no) (do_not_autoplace no) (effects (font (size 1.27 1.27))))
  (property "Datasheet" "" (at 127.635 68.58 0) (hide yes) (show_name no) (do_not_autoplace no) (effects (font (size 1.27 1.27))))
  (property "Description" "Resistor, small symbol" (at 127.635 68.58 0) (hide yes) (show_name no) (do_not_autoplace no) (effects (font (size 1.27 1.27))))
  (pin "2")
  (pin "1"))
 (sheet_instances
  (path ""
   (page "1")))
 (embedded_fonts no))
